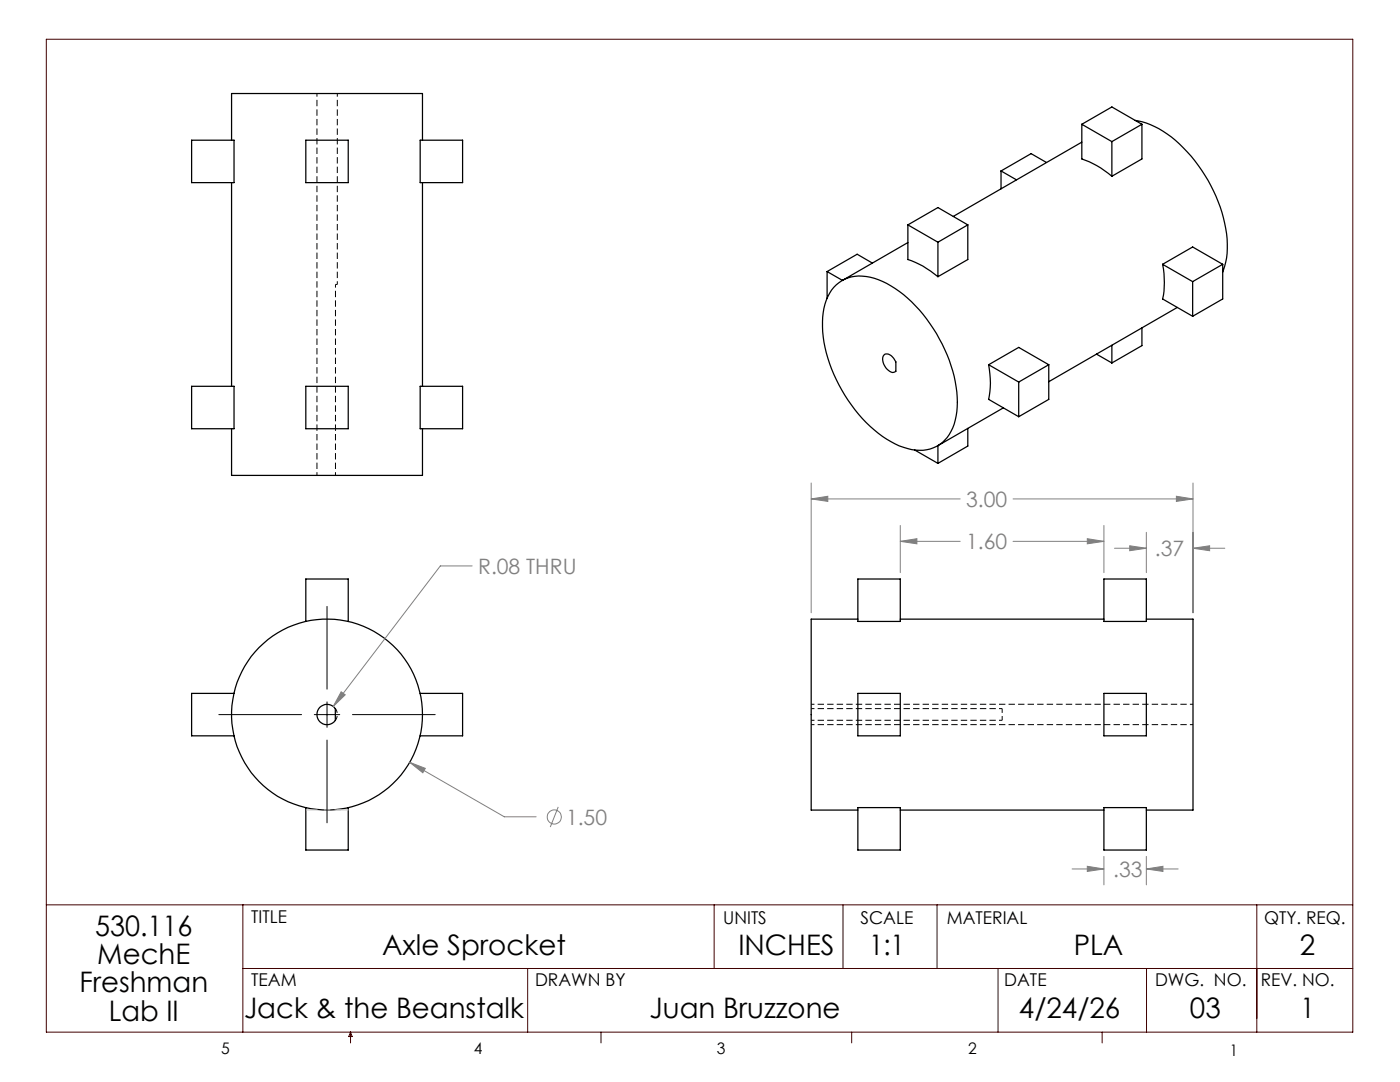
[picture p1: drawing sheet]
<svg xmlns="http://www.w3.org/2000/svg" width="279mm" height="216mm" viewBox="0 0 279 216" stroke-linecap="round" stroke-linejoin="round" font-family="sans-serif">
<path d="M67 141.4a2.03 2.03 0 0 1 0 2.3" fill="none" stroke="#000" stroke-width=".2" stroke-dasharray="1.3 .6" stroke-dashoffset=".3" stroke-linecap="butt"/>
<g fill="none" stroke="#000" stroke-width=".25">
<path d="M38.2 28h8.5v8.4h-8.5zM46.2 28v-9.3h38.1v9.3M46.2 36.4v40.7M61 28h8.5v8.4h-8.5zM83.9 28h8.4v8.4h-8.4zM84.3 36.4v40.7M199.8 34.1l3 1.8M199.8 34.1v3.6M208.8 32.4l-3-1.7-6 3.4M215.9 24.8v6.9a17.9 17.9 0 0 1 6 3.5M215.9 28.4l-25.6 14.8M215.9 24.8l6-3.5 6 3.5"/>
<path d="M215.9 24.8l6 3.5M221.9 28.3v6.9M226.6 24a17.8 17.8 0 0 1 10.4 6.3 29.4 29.4 0 0 1 7.9 19.3l-.1 1.9-.8 2.8M227.9 24.8v6.9l-6 3.5M227.9 24.8l-6 3.5M165.1 54.2v5.3M165.1 54.2l3 1.8M166.9 56.8a7.8 7.8 0 0 1 8.4-1 25.3 25.3 0 0 1 12.2 11.8 24.4 24.4 0 0 1 3.3 15.4 7.4 7.4 0 0 1-7.3 6.9 15.7 15.7 0 0 1-9.8-4.8 30.4 30.4 0 0 1-9.6-19.9 10.7 10.7 0 0 1 2.8-8.4zM174.1 52.5l-3-1.8-6 3.5M181.2 44.9v6.9a17 17 0 0 1 6 3.4M181.2 48.4l-13.1 7.6M181.2 44.9l6 3.4"/>
<path d="M181.2 44.9l6-3.5 5.9 3.5M187.2 48.3v6.9M193.1 44.9v6.9l-5.9 3.4M193.1 44.9l-5.9 3.4M232 52.7a17.1 17.1 0 0 1 0 7l6 3.4M232 52.7l6-3.4 6 3.4M232 52.7l6 3.5M238 56.2v6.9M244 52.7l-6 3.5M244 52.7v7l-6 3.4M38.2 77.1h8.5v8.4h-8.5zM61 77.1h8.5v8.4h-8.5z"/>
<path d="M83.9 77.1h8.4v8.4h-8.4zM176.4 70.9a1.32 1.32 0 0 1 2 .6l.4 .7v1.9l-.2 .1a1.93 1.93 0 0 1-2.2-1.5l-.3-1.1zM197.3 72.8a17.1 17.1 0 0 1 0 6.9l6 3.4M197.3 72.8l6-3.5 6 3.5M197.3 72.8l6 3.4M203.3 76.2v6.9M209.3 72.8l-6 3.4M209.3 72.8v6.9l-6 3.4M218.8 70.7l3.1 1.7M221.9 68.9v3.5M227.9 65.4v3.6l-6 3.4M234.9 61.3l-25.6 14.9"/>
<path d="M46.2 85.5v9.4h38.1v-9.4M182.5 89.8l4.7 2.7M187.2 88.9v3.6M193.1 85.5v3.5l-5.9 3.5M200.2 81.4l-13.1 7.6M171.2 115.5h8.5v8.5h-8.5zM220.3 115.5h8.5v8.5h-8.5zM46.7 138.4h-8.5v8.4h8.5M61 124v-8.5h8.5v8.5M83.9 138.4h8.4v8.4h-8.4M171.2 123.5h-9.3v38.1h9.3M171.2 138.4h8.5v8.4h-8.5z"/>
<path d="M179.7 123.5h40.6M220.3 138.4h8.5v8.4h-8.5zM228.8 123.5h9.3v38.1h-9.3M63.8 141.1a2.02 2.02 0 0 1 3.1 .3v2.4a2.03 2.03 0 0 1-2.9 .3 2.03 2.03 0 0 1-.2-3zM61 161.1v8.5h8.5v-8.5M171.2 161.1h8.5v8.5h-8.5zM179.7 161.6h40.6M220.3 161.1h8.5v8.5h-8.5z"/>
<circle cx="65.3" cy="142.6" r="19.1"/>
</g>
<path d="M63.3 18.7v76.2M67 56.8v38.1M67.3 56.8v-38.1M161.9 144.6h76.2M200 143.7h-38.1M200 141.4h-38.1M238.1 140.5h-76.2" fill="none" stroke="#000" stroke-width=".2" stroke-dasharray="1.3 .6" stroke-dashoffset=".6" stroke-linecap="butt"/>
<path d="M200 141.4v2.3" fill="none" stroke="#000" stroke-width=".2" stroke-dasharray="1.3 .6" stroke-dashoffset=".4" stroke-linecap="butt"/>
<path d="M67 56.8h.3" fill="none" stroke="#000" stroke-width=".2" stroke-dasharray="1.3 .6" stroke-linecap="butt"/>
<g fill="none" stroke="#808080" stroke-width=".2">
<path d="M161.9 99.6l3.3-.6v1zM161.9 96.4v25.9M161.9 99.6h29.7M202.2 99.6h35.9M234.8 99l3.3 .6-3.3 .4zM238.1 96.4v25.9M94.2 112.9h-6.3l-21.4 28.1M179.7 108l3.3-.5v1zM179.7 104.8v9.5M179.7 108h11.9M202.2 108h18.1M217 107.5l3.3 .5-3.3 .5z"/>
<path d="M220.3 104.8v9.5M222.4 109.4h6.4M225.5 108.9l3.3 .5-3.3 .5zM228.8 106.2v8.1M238.1 109.4l3.3-.5v1zM238.1 109.4h6.3M68.1 138l.8 .6-2.4 2.4zM81.8 152.1l3.1 1.2-.5 .9zM81.8 152.1l18.8 10.9h6.4M111.4 161l-1.6 4M214 173.4h6.3M217 172.9l3.3 .5-3.3 .5z"/>
<path d="M220.3 170.9v5.7M228.8 173.4l3.3-.5v1zM228.8 170.9v5.7M228.8 173.4h6.3"/>
<circle cx="110.6" cy="163" r="1.41"/>
</g>
<path d="M65.3 161.6h4.2" fill="none" stroke="#c0c0c0" stroke-width=".2" stroke-dasharray="15.2 1.3 1.3 1.3" stroke-dashoffset="15" stroke-linecap="butt"/>
<path d="M69.5 161.6h-8.4" fill="none" stroke="#c0c0c0" stroke-width=".2" stroke-dasharray="15.2 1.3 1.3 1.3" stroke-dashoffset="12.9" stroke-linecap="butt"/>
<path d="M65.3 121v16.5M43.7 142.6h16.5M62.7 142.6h5.1M65.3 140.1v5M65.3 147.7v16.5M70.3 142.6h16.6" fill="none" stroke="#000" stroke-width=".2"/>
<g fill="none" stroke="#400000" stroke-width=".2">
<path d="M9.2 7.8h260.8v198.2h-260.8zM9.2 180.6h260.8M48.5 180.6v25.4M48.5 193.3h221.5M105.3 193.3v12.7M142.5 180.6v12.7M168.2 180.6v12.7M187 180.6v12.7M199.2 193.3v12.7M228.8 193.3v12.7M250.8 180.6v25.4M70 206v2.1"/>
<path d="M70 206l.3 .8h-.7zM119.9 206v2.1M170 206v2.1M220 206v2.1"/>
</g>
<path d="M68.1 138l-1.6 3 2.4-2.4zM81.8 152.1l2.6 2.1 .5-.9zM217 107.5l3.3 .5-3.3 .5zM179.7 108l3.3-.5v1zM161.9 99.6l3.3-.6v1zM234.8 99l3.3 .6-3.3 .4zM228.8 173.4l3.3-.5v1zM217 172.9l3.3 .5-3.3 .5zM238.1 109.4l3.3-.5v1zM225.5 108.9l3.3 .5-3.3 .5z" fill="#808080"/>
<g font-size="5.6">
<text x="19" y="186.7">530.116</text>
<text x="76.2" y="190.6">Axle Sprocket</text>
<text x="147.4" y="190.6">INCHES</text>
<text x="173.4" y="190.6">1:1</text>
<text x="214.3" y="190.6">PLA</text>
<text x="259.4" y="190.6">2</text>
<text x="15.9" y="198">Freshman</text>
<text x="19.4" y="192.3">MechE</text>
<text x="21.7" y="203.6">Lab II</text>
<text x="48.7" y="203.2">Jack &amp; the Beanstalk</text>
<text x="129.6" y="203.2">Juan Bruzzone</text>
<text x="203.4" y="203.2">4/24/26</text>
<text x="237.5" y="203.2">03</text>
<text x="259.5" y="203.2">1</text>
</g>
<g font-size="4.2" fill="#808080">
<text x="192.8" y="101.1">3.00</text>
<text x="192.8" y="109.6">1.60</text>
<text x="230.5" y="111">.37</text>
<text x="95.4" y="114.5">R.08 THRU</text>
<text x="113" y="164.6">1.50</text>
<text x="222.2" y="175">.33</text>
</g>
<g font-size="3.5">
<text x="50.1" y="184.2">TITLE</text>
<text x="144.3" y="184.3">UNITS</text>
<text x="171.7" y="184.3">SCALE</text>
<text x="189" y="184.3">MATERIAL</text>
<text x="252.3" y="184.3">QTY. REQ.</text>
<text x="50.1" y="196.8">TEAM</text>
<text x="106.8" y="196.8">DRAWN BY</text>
<text x="200.4" y="196.8">DATE</text>
<text x="230.5" y="196.8">DWG. NO.</text>
<text x="251.6" y="196.8">REV. NO.</text>
</g>
<g font-size="3.2">
<text x="44.2" y="210.4">5</text>
<text x="94.6" y="210.3">4</text>
<text x="143.1" y="210.4">3</text>
<text x="193.2" y="210.3">2</text>
<text x="245.4" y="210.6">1</text>
</g>
</svg>
